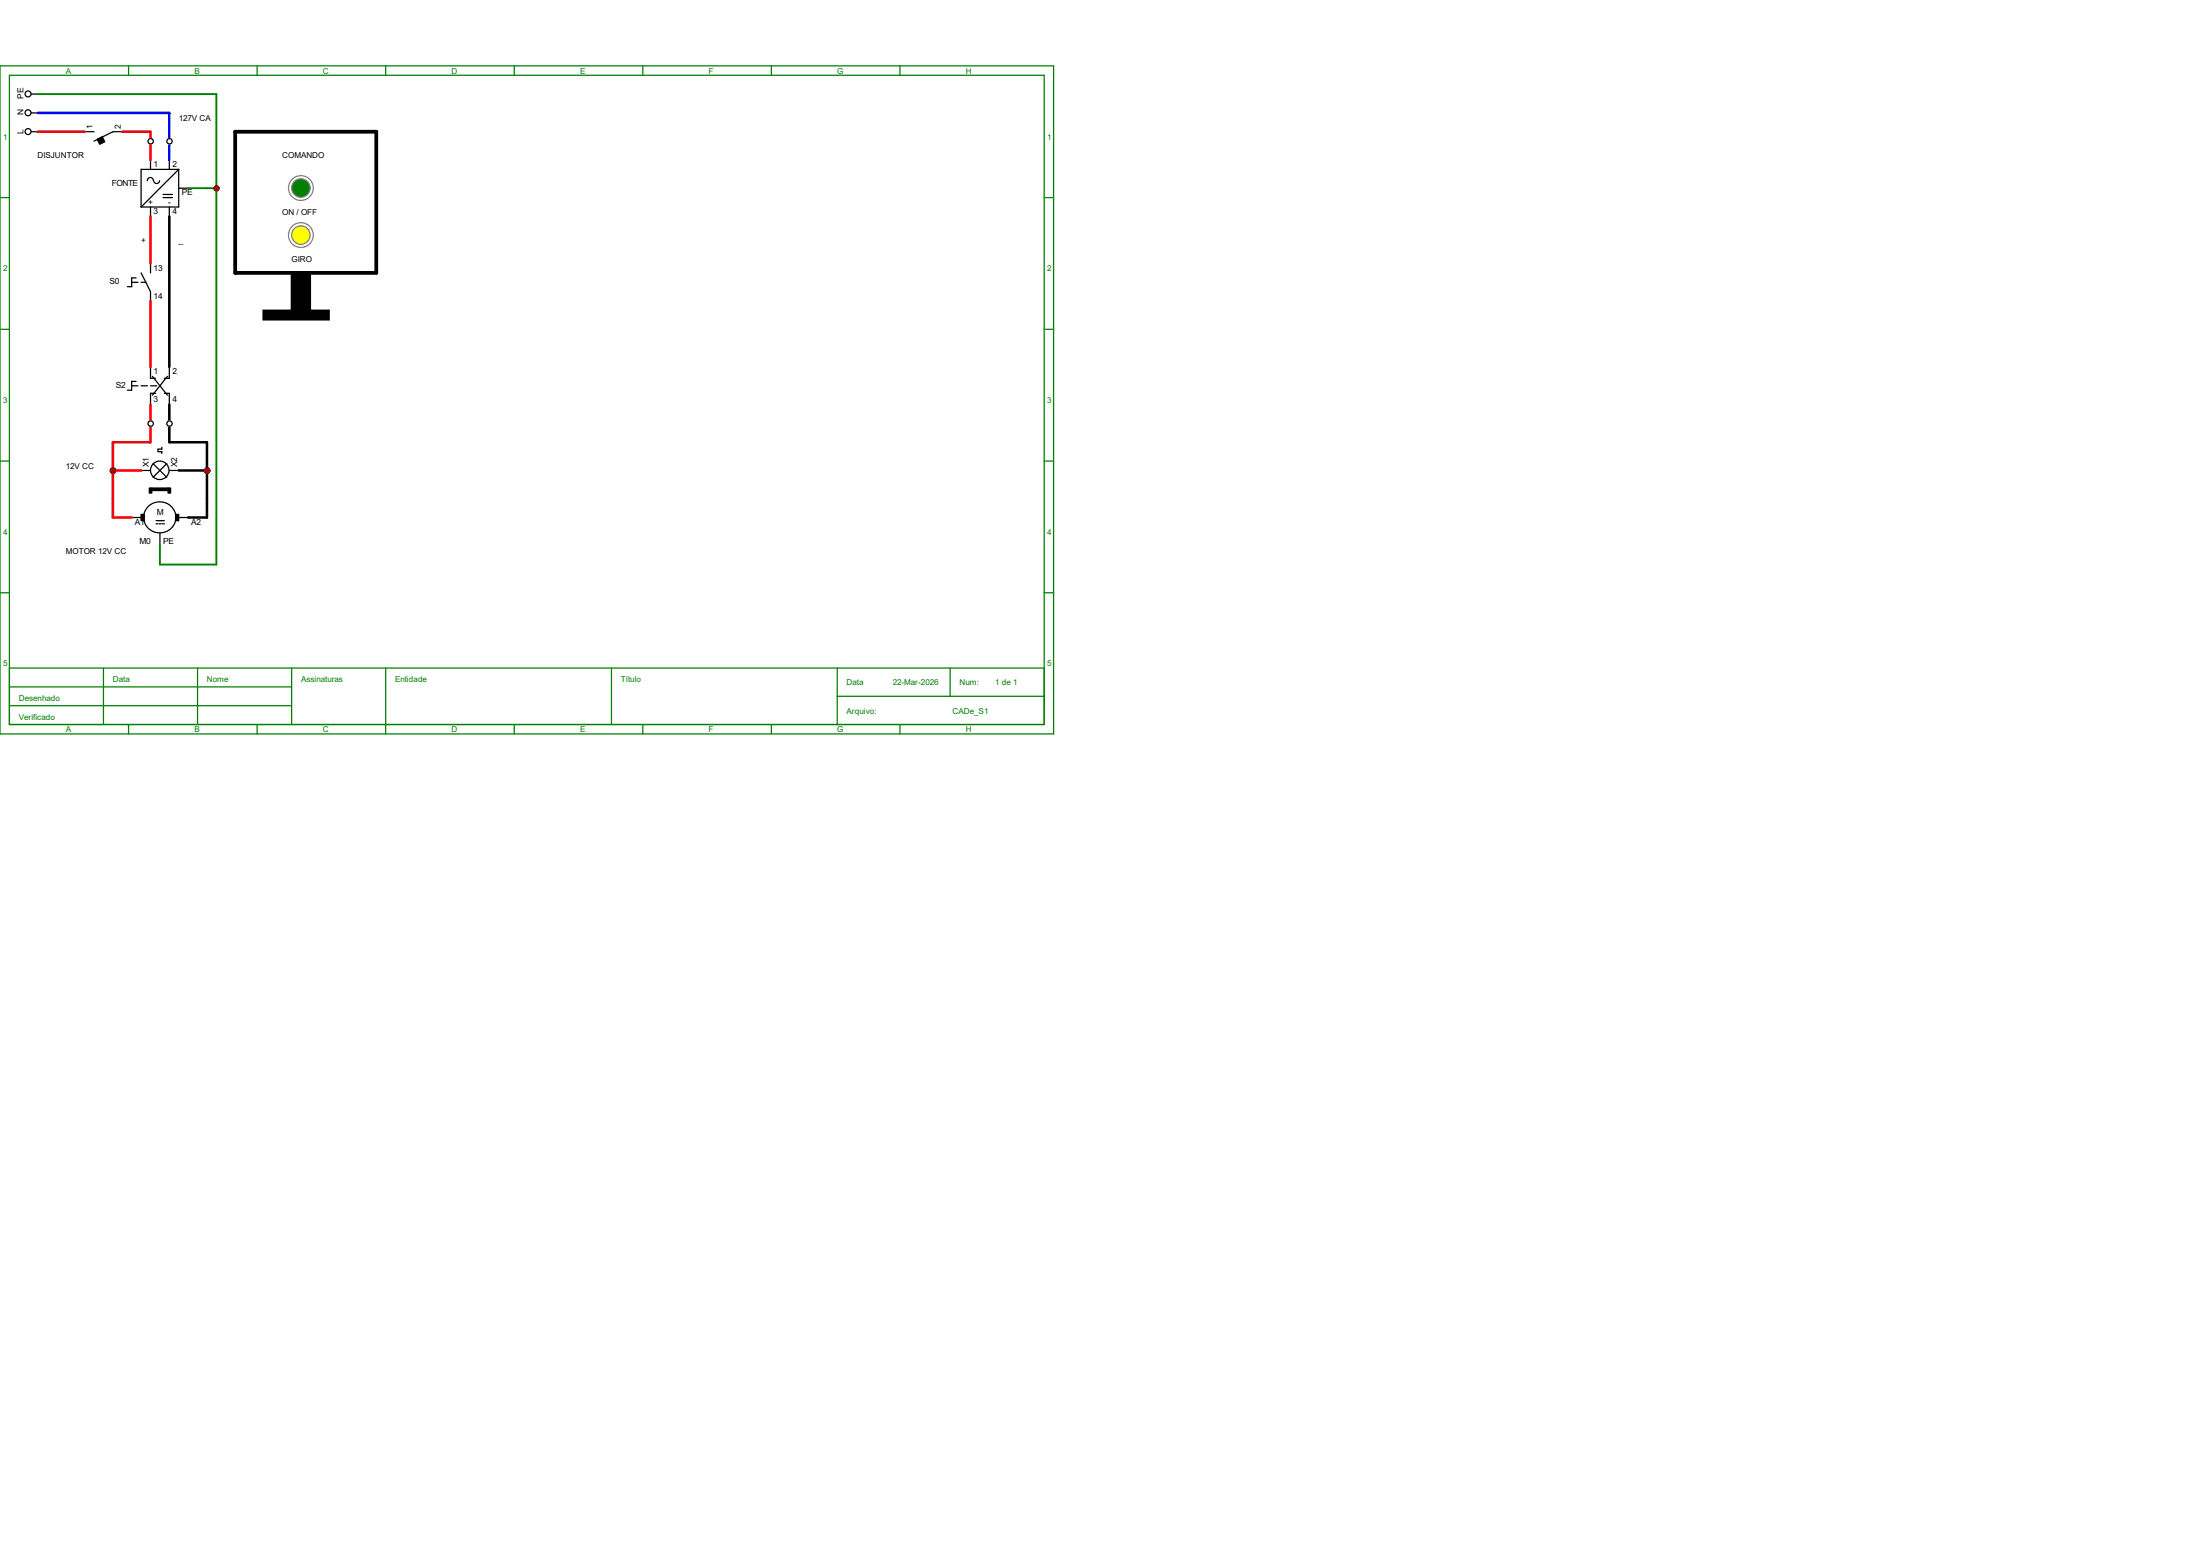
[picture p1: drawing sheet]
<svg xmlns="http://www.w3.org/2000/svg" width="297mm" height="210mm" viewBox="0 0 297 210" stroke-linecap="round" stroke-linejoin="round" font-family="sans-serif">
<g fill="none" stroke="#008000" stroke-width=".17">
<path d="M0 8.9h142.2v90.2h-142.2zM1.3 10.2h139.7v87.6h-139.7zM17.4 8.9v1.3M34.7 8.9v1.3M52.1 8.9v1.3M69.4 8.9v1.3M86.8 8.9v1.3M104.1 8.9v1.3M121.5 8.9v1.3M0 26.7h1.3M141 26.7h1.2M0 44.4h1.3"/>
<path d="M141 44.4h1.2M0 62.2h1.3M141 62.2h1.2M0 80h1.3M1.3 90.2h139.7M1.3 92.7h38.1M1.3 95.2h38.1M14 90.2v7.6M17.4 97.8v1.3M26.7 90.2v7.6M34.7 97.8v1.3M39.4 90.2v7.6"/>
<path d="M52.1 90.2v8.9M69.4 97.8v1.3M82.5 90.2v7.6M86.8 97.8v1.3M104.1 97.8v1.3M113 94h28M113 90.2v7.6M121.5 97.8v1.3M128.3 90.2v3.8M141 80h1.2"/>
</g>
<g fill="none" stroke="#000" stroke-width=".17">
<path d="M4.2 17.8h.9M4.2 15.2h.9M11.4 17.8h1.3M16.5 17.8h-1.3l-2.5 1.2M17.8 38.1h.8M18.4 37.5h-.6v1.2h-.6M19 36.8l1.3 2.6v1.2M19 38.1h.7M20.3 21.6v1.3M20.3 27.9v1.3M20.3 35.6v1.2M20.7 24.4a.4 .4 0 0 0-.4-.4 .4 .4 0 0 0-.4 .4"/>
<path d="M21.5 24.4a.4 .4 0 0 1-.4 .4 .4 .4 0 0 1-.4-.4M22 26.2h1.3M22 26.7h1.3M22.9 21.6v1.3M22.9 27.9v1.3M24.1 25.4h1.3M24.1 22.9h-5.1v5M24.1 22.9v5h-5.1M24.1 22.9l-5.1 5M17.8 52.1h.8M18.4 51.5h-.6v1.2h-.6M19 52.1h.9"/>
<path d="M20.3 49.5v1.6h.7M20.3 52.1h.9M20.6 50.8l2 2.5M21 53.1h-.7v1.5M22.2 53.1h.7v1.5M22.6 50.8l-2 2.5M22.9 49.5v1.6h-.7M17.8 69.8h1.2M19 63.5h1.3M20 68.3a2.16 2.16 0 0 1 3.1 0 2.16 2.16 0 0 1 0 3.1 2.16 2.16 0 0 1-3.1-.1 2.04 2.04 0 0 1 0-3zM20.7 62.6l1.8 1.8M21.1 70.3h1.1"/>
<path d="M21.1 70.7h.2M21.5 70.7h.3M21.6 72v1.7M21.8 60.4v.2h-.5v.4h.5v.2M21.9 70.7h.3M22.5 62.6l-1.8 1.8M22.9 63.5h1.2M24.1 69.8h1.3"/>
<circle cx="3.8" cy="15.2" r=".4"/>
<circle cx="3.8" cy="17.8" r=".4"/>
<circle cx="21.6" cy="63.5" r="1.25"/>
</g>
<g fill="#000" stroke="#000" stroke-width=".17">
<path d="M13.1 18.8l.7-.3 .3 .6-.6 .4z" fill-rule="evenodd"/>
<path d="M19 69.4h.5v.9h-.5z" fill-rule="evenodd"/>
<path d="M20.2 65.9h.3v.6h-.3z" fill-rule="evenodd"/>
<path d="M20.5 65.9h2.2v.3h-2.2z" fill-rule="evenodd"/>
<path d="M22.7 65.9h.3v.6h-.3z" fill-rule="evenodd"/>
<path d="M23.7 69.4h.4v.9h-.4z" fill-rule="evenodd"/>
</g>
<g fill="#f00" stroke="#800000" stroke-width=".17">
<circle cx="15.3" cy="63.5" r=".28"/>
<circle cx="28" cy="63.5" r=".28"/>
</g>
<g fill="none" stroke="#000" stroke-width=".17">
<path d="M4.2 12.7h.9"/>
<circle cx="3.8" cy="12.7" r=".4"/>
</g>
<circle cx="29.2" cy="25.4" r=".28" fill="#f00" stroke="#800000" stroke-width=".17"/>
<circle cx="40.6" cy="25.4" r="1.67" fill="none" stroke="#808080" stroke-width=".17"/>
<circle cx="40.6" cy="25.4" r="1.25" fill="#008000" stroke="#808080" stroke-width=".17"/>
<circle cx="40.6" cy="31.7" r="1.67" fill="none" stroke="#808080" stroke-width=".17"/>
<circle cx="40.6" cy="31.7" r="1.25" fill="#ff0" stroke="#808080" stroke-width=".17"/>
<path d="M31.7 17.8h19.1v19h-19.1z" fill="none" stroke="#000" stroke-width=".51"/>
<g fill="#000" stroke="#000" stroke-width=".25">
<path d="M39.4 36.8h2.5v5.1h-2.5z" fill-rule="evenodd"/>
<path d="M35.6 41.9h8.8v1.2h-8.8z" fill-rule="evenodd"/>
</g>
<g fill="#f00" stroke="#800000" stroke-width=".34">
<circle cx="15.3" cy="63.5" r=".28"/>
<circle cx="28" cy="63.5" r=".28"/>
</g>
<circle cx="29.2" cy="25.4" r=".28" fill="#f00" stroke="#800000" stroke-width=".25"/>
<path d="M5.1 17.8h6.3M16.5 17.8h3.8v3.8M20.3 29.2v6.4M20.3 40.6v8.9M20.3 54.6v5.1h-5.1v10.1h2.6M15.2 63.5h3.8" fill="none" stroke="#f00" stroke-width=".34"/>
<path d="M22.9 29.2v20.3M22.9 54.6v5.1h5v10.1h-2.5M24.1 63.5h3.8" fill="none" stroke="#000" stroke-width=".34"/>
<g fill="#800000" stroke="#800000" stroke-width=".34">
<circle cx="15.3" cy="63.5" r=".28"/>
<circle cx="28" cy="63.5" r=".28"/>
</g>
<path d="M5.1 15.2h17.8v6.4" fill="none" stroke="#00f" stroke-width=".34"/>
<path d="M5.1 12.7h24.1v63.5h-7.6v-2.5M25.4 25.4h3.8" fill="none" stroke="#008000" stroke-width=".25"/>
<circle cx="29.2" cy="25.4" r=".28" fill="#800000" stroke="#800000" stroke-width=".25"/>
<g fill="#fff" stroke="#fff" stroke-width=".17">
<circle cx="20.3" cy="57.2" r=".36"/>
<circle cx="22.9" cy="57.2" r=".36"/>
</g>
<g fill="#fff" stroke="#000" stroke-width=".17">
<circle cx="20.3" cy="57.2" r=".36"/>
<circle cx="22.9" cy="57.2" r=".36"/>
</g>
<g fill="#fff" stroke="#fff" stroke-width=".17">
<circle cx="20.3" cy="19.1" r=".36"/>
<circle cx="22.9" cy="19.1" r=".36"/>
</g>
<g fill="#fff" stroke="#000" stroke-width=".17">
<circle cx="20.3" cy="19.1" r=".36"/>
<circle cx="22.9" cy="19.1" r=".36"/>
</g>
<g font-size="1.1" fill="#008000">
<text x="8.9" y="9.9">A</text>
<text x="26.2" y="9.9">B</text>
<text x="43.6" y="9.9">C</text>
<text x="61" y="9.9">D</text>
<text x="78.3" y="9.9">E</text>
<text x="95.7" y="9.9">F</text>
<text x="113" y="9.9">G</text>
<text x="130.4" y="9.9">H</text>
<text x=".4" y="18.8">1</text>
<text x="141.4" y="18.8">1</text>
<text x=".4" y="36.6">2</text>
<text x="141.4" y="36.6">2</text>
<text x=".4" y="54.4">3</text>
<text x="141.4" y="54.4">3</text>
<text x=".4" y="72.2">4</text>
<text x="141.4" y="72.2">4</text>
<text x=".4" y="90">5</text>
<text x="141.4" y="90">5</text>
<text x="2.5" y="94.6">Desenhado</text>
<text x="15.2" y="92.1">Data</text>
<text x="27.9" y="92.1">Nome</text>
<text x="40.6" y="92.1">Assinaturas</text>
<text x="53.3" y="92.1">Entidade</text>
<text x="83.8" y="92.1">Título</text>
<text x="114.3" y="92.5">Data</text>
<text x="120.5" y="92.5">22-Mar-2026</text>
<text x="129.5" y="92.5">Num:</text>
<text x="134.4" y="92.5">1 de 1</text>
<text x="2.5" y="97.2">Verificado</text>
<text x="8.9" y="98.8">A</text>
<text x="26.2" y="98.8">B</text>
<text x="43.6" y="98.8">C</text>
<text x="61" y="98.8">D</text>
<text x="78.3" y="98.8">E</text>
<text x="95.7" y="98.8">F</text>
<text x="113" y="98.8">G</text>
<text x="114.3" y="96.3">Arquivo:</text>
<text x="128.6" y="96.3">CADe_S1</text>
<text x="130.4" y="98.8">H</text>
</g>
<g font-size="1.1">
<text x="3.2" y="15.6" transform="rotate(-90 3.2 15.6)">N</text>
<text x="3.2" y="13.4" transform="rotate(-90 3.2 13.4)">PE</text>
<text x="12.5" y="17.4" transform="rotate(-90 12.5 17.4)">1</text>
<text x="16.3" y="17.4" transform="rotate(-90 16.3 17.4)">2</text>
<text x="24.1" y="16.3">127V CA</text>
<text x="3.2" y="18.1" transform="rotate(-90 3.2 18.1)">L</text>
<text x="5.1" y="21.4">DISJUNTOR</text>
<text x="20.7" y="22.6">1</text>
<text x="23.3" y="22.6">2</text>
<text x="38.1" y="21.4">COMANDO</text>
<text x="15.1" y="25.1">FONTE</text>
<text x="20" y="27.7">+</text>
<text x="20.7" y="28.9">3</text>
<text x="22.7" y="27.7">-</text>
<text x="23.3" y="28.9">4</text>
<text x="24.6" y="26.4">PE</text>
<text x="38.1" y="29">ON / OFF</text>
<text x="19" y="32.8">+</text>
<text x="24.1" y="32.8">_</text>
<text x="39.4" y="35.3">GIRO</text>
<text x="14.8" y="38.4">S0</text>
<text x="20.7" y="36.5">13</text>
<text x="20.7" y="40.3">14</text>
<text x="15.6" y="52.4">S2</text>
<text x="20.7" y="50.5">1</text>
<text x="23.3" y="50.5">2</text>
<text x="20.7" y="54.3">3</text>
<text x="23.3" y="54.3">4</text>
<text x="8.9" y="63.3">12V CC</text>
<text x="20.1" y="63.1" transform="rotate(-90 20.1 63.1)">X1</text>
<text x="23.9" y="63.1" transform="rotate(-90 23.9 63.1)">X2</text>
<text x="18.2" y="70.8">A1</text>
<text x="21.2" y="69.6">M</text>
<text x="25.8" y="70.8">A2</text>
<text x="8.9" y="74.7">MOTOR 12V CC</text>
<text x="18.8" y="73.4">M0</text>
<text x="22" y="73.4">PE</text>
</g>
</svg>
